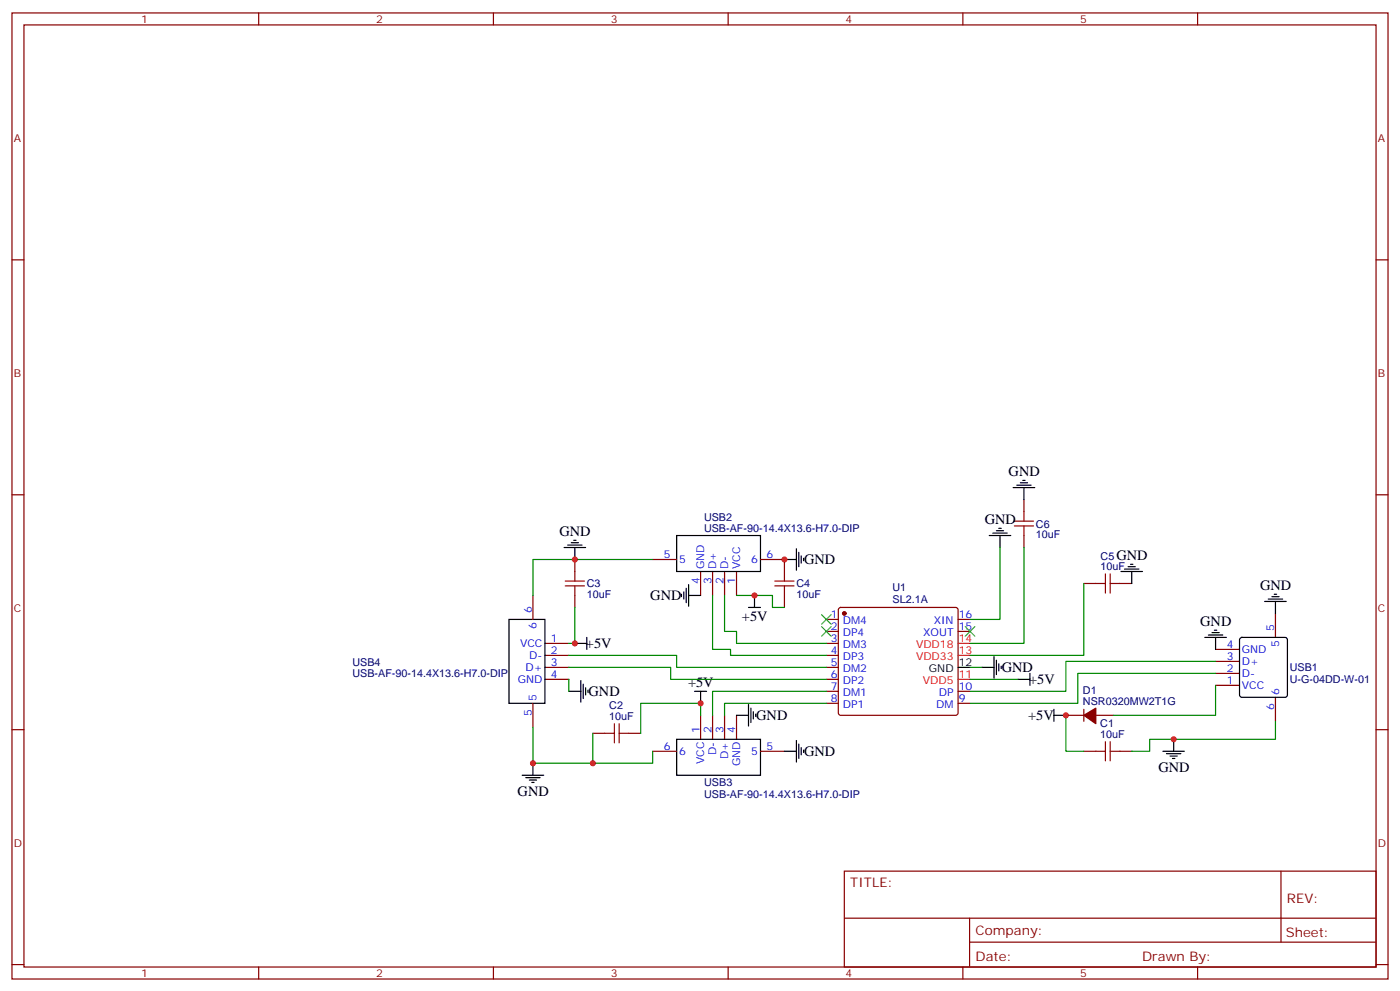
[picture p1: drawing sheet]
<svg xmlns="http://www.w3.org/2000/svg" width="412mm" height="292mm" viewBox="0 0 412 292" stroke-linecap="round" stroke-linejoin="round" font-family="sans-serif">
<g fill="none" stroke="#870000" stroke-width=".35">
<path d="M3.5 3.8h405.4v284.3h-405.4zM7.1 7.3h398.2v277.3h-398.2zM76.2 3.8v3.5M145.3 3.8v3.5M214.5 3.8v3.5M283.6 3.8v3.5M352.8 3.8v3.5M3.5 76.5h3.6M405.3 76.5h3.6M3.5 145.6h3.6M301.6 147v3.6M301.6 157.6v3.5"/>
<path d="M405.3 145.6h3.6M157 175.3v7M169.3 164.7v3.5M169.3 175.3v3.5M192.3 164.7h7M206.4 168.2v7.1M209.9 168.2v7.1M213.4 168.2v7.1M217 168.2v7.1M224 164.7h7.1v3.5M231.1 175.3v3.5M247.2 179l.4-.2h33.9l.5 .2 .2 .5v30.3l-.2 .5-.5 .2h-33.9l-.4-.2-.3-.5v-30.3z"/>
<path d="M319.3 171.7h3.5M329.8 171.7h3.6M160.5 189.4h7.1M160.5 192.9h7.1M160.5 196.4h7.1M160.5 200h7.1M243.4 189.4h3.5M243.4 192.9h3.5M243.4 196.4h3.5M243.4 200h3.5M243.4 182.3h3.5M243.4 185.8h3.5"/>
<path d="M282.2 182.3h3.6M282.2 185.8h3.6M358.1 191.1h7M358.1 194.7h7M358.1 198.2h7M375.7 180.6v7M3.5 214.8h3.6M157 207v7.1M174.6 215.8h3.6M185.2 215.8h3.5M206.4 210.5v7.1M209.9 210.5v7.1"/>
<path d="M213.4 210.5v7.1M217 210.5v7.1M243.4 203.5h3.5M243.4 207h3.5M282.2 203.5h3.6M282.2 207h3.6M314 210.5h5.3M319.3 208.8v3.5M322.8 210.5h5.3M358.1 201.7h7M375.7 205.2v7.1M405.3 214.8h3.6"/>
<path d="M192.3 221.1h7M224 221.1h7.1M319.3 221.1h3.5M329.8 221.1h3.6M248.7 256.4h156.6v28.2h-156.6zM377.3 256.4v20.9M248.7 270.2h156.5M285.6 277.3h119.6M285.6 270.2v14.2M3.5 283.9h3.6M76.2 284.6v3.5M145.3 284.6v3.5"/>
<path d="M214.5 284.6v3.5M283.6 284.6v3.5M352.8 284.6v3.5M405.3 283.9h3.6"/>
</g>
<g fill="none" stroke="#000" stroke-width=".35">
<path d="M168.3 159.7h2.1M169 159h.7M199.3 157.6h24.7v10.6h-24.7zM291.4 157.6h6.3M292.5 156.9h4.2M293.5 156.2h2.1M294.2 155.5h.7M294.6 157.6v3.5M298.4 143.5h6.4M299.5 142.8h4.2M300.6 142.1h2.1M301.3 141.4h.7"/>
<path d="M301.6 143.5v3.5M166.2 161.1h6.3M167.2 160.4h4.2M169.3 161.1v3.6M200.7 174.9v.7M201.4 174.2v2.1M202.1 173.1v4.3M202.8 175.3h3.6M202.8 172.1v6.3M220.5 178.8h3.5M222.2 175.3v3.5M231.1 164.7h3.5"/>
<path d="M234.6 161.5v6.4M235.3 162.6v4.2M236 163.6v2.1M236.7 164.3v.7M330.2 168.2h6.3M331.3 167.5h4.2M332.3 166.8h2.1M333 166.1h.7M333.4 168.2v3.5M372.5 177h6.4M373.6 176.3h4.2M374.6 175.6h2.2"/>
<path d="M375.4 174.9h.7M375.7 177v3.6M149.9 182.3h10.6v24.7h-10.6zM169.3 189.4h3.6M172.9 187.6v3.5M282.2 196.4h3.6M289.3 196.4h3.5M292.8 193.3v6.3M293.5 194.3v4.2M294.2 195.4v2.1M294.9 196.1v.7M299.9 200h3.5"/>
<path d="M303.4 198.2v3.5M354.9 187.6h6.3M356 186.9h4.2M357 186.2h2.1M357.7 185.5h.7M358.1 187.6v3.5M365.4 187.8l.4-.2h12.7l.5 .2 .2 .5v16.2l-.2 .5-.5 .2h-12.7l-.5-.2-.2-.5v-16.2zM167.6 203.5h3.5M171.1 200.3v6.4M171.8 201.4v4.2M172.5 202.4v2.1M173.2 203.1v.7"/>
<path d="M199.3 217.6h24.7v10.6h-24.7zM204.6 203.5h3.5M206.4 203.5v3.5M217 210.5h3.5M220.5 207.4v6.3M221.2 208.4v4.3M221.9 209.5v2.1M222.6 210.2v.7M234.6 217.9v6.4M235.3 219v4.2M310.4 210.5h3.6M310.4 208.8v3.5"/>
<path d="M345.7 217.6v3.5M153.8 228.2h6.4M154.9 228.9h4.2M155.9 229.6h2.1M156.6 230.3h.7M157 224.6v3.6M231.1 221.1h3.5M236 220.1v2.1M236.7 220.8v.7M342.5 221.1h6.4M343.6 221.8h4.2M344.7 222.5h2.1"/>
<path d="M345.4 223.2h.7"/>
</g>
<g fill="#870000" stroke="#870000" stroke-width=".35">
<path d="M319.3 210.5l3.5-2.1v4.6z"/>
<circle cx="248.7" cy="180.6" r=".53"/>
</g>
<path d="M282.2 200h3.6M282.2 192.9h3.6M282.2 189.4h3.6" fill="none" stroke="#f00" stroke-width=".35"/>
<g fill="none" stroke="#a10000" stroke-width=".35">
<path d="M298.8 154.8h5.6M298.8 153.4h5.6M301.6 150.6v2.8M301.6 154.8v2.8M166.5 172.4h5.7M166.5 171h5.7M169.3 168.2v2.8M169.3 172.4v2.9M228.2 172.4h5.7M228.2 171h5.7M231.1 168.2v2.8M231.1 172.4v2.9"/>
<path d="M322.8 171.7h2.8M325.6 168.9v5.7M327 168.9v5.7M327 171.7h2.8M178.2 215.8h2.8M181 213v5.7M182.4 215.8h2.8M182.4 213v5.7M325.6 218.3v5.6M327 218.3v5.6M322.8 221.1h2.8M327 221.1h2.8"/>
</g>
<g fill="none" stroke="#008700" stroke-width=".35">
<path d="M169.3 178.8v10.6h-1.7M192.3 164.7h-35.3v10.6M209.9 175.3v15.8h5.3v1.8h28.2M213.4 175.3v10.5h3.6v3.6h26.4M217 175.3h10.5v3.5h3.6M294.6 161.1v21.2h-8.8M301.6 161.1v28.3h-15.8M319.3 171.7v21.2h-33.5M167.6 196.4h30v3.6h45.8M167.6 192.9h31.7v3.5h44.1M167.6 200v3.5M285.8 196.4h3.5"/>
<path d="M285.8 200h14.1M358.1 194.7h-44.1v8.8h-28.2M358.1 198.2h-40.6v8.8h-31.7M157 214.1v10.5h35.3v-3.5M174.6 215.8v8.8M206.4 210.5v-3.5h-17.7v8.8M243.4 207h-30v3.5M243.4 203.5h-33.5v7M314 210.5v10.6h5.3M358.1 201.7v8.8h-30M375.7 212.3v5.3h-37v3.5h-5.3"/>
</g>
<g fill="#c00">
<circle cx="169.3" cy="164.7" r=".88"/>
<circle cx="314" cy="210.5" r=".88"/>
<circle cx="174.6" cy="224.6" r=".88"/>
<circle cx="206.4" cy="207" r=".88"/>
<circle cx="231.1" cy="164.7" r=".88"/>
<circle cx="345.7" cy="217.6" r=".88"/>
<circle cx="169.3" cy="189.4" r=".88"/>
<circle cx="222.3" cy="175.3" r=".88"/>
<circle cx="157" cy="224.6" r=".88"/>
</g>
<path d="M242 184.4l2.8 2.9M242 180.9l2.8 2.8M244.8 184.4l-2.8 2.9M244.8 180.9l-2.8 2.8M284.3 184.4l2.9 2.9M287.2 184.4l-2.9 2.9" fill="none" stroke="#3c3" stroke-width=".35"/>
<g font-size="4.2">
<text x="297.1" y="140.2">GND</text>
<text x="290.1" y="154.3">GND</text>
<text x="164.8" y="157.8">GND</text>
<text x="236.9" y="166">GND</text>
<text x="328.9" y="164.9">GND</text>
<text x="371.2" y="173.7">GND</text>
<text x="191.6" y="176.6">GND</text>
<text x="218.5" y="182.7">+5V</text>
<text x="353.6" y="184.3">GND</text>
<text x="172.6" y="190.8">+5V</text>
<text x="295.1" y="197.7">GND</text>
<text x="202.7" y="202.2">+5V</text>
<text x="303.1" y="201.4">+5V</text>
<text x="173.4" y="204.9">GND</text>
<text x="222.8" y="211.9">GND</text>
<text x="302.9" y="211.9">+5V</text>
<text x="236.9" y="222.4">GND</text>
<text x="341.2" y="227.1">GND</text>
<text x="152.5" y="234.2">GND</text>
</g>
<g font-size="3.9" fill="#800">
<text x="250.5" y="261">TITLE:</text>
<text x="379.1" y="265.7">REV:</text>
<text x="287.4" y="275.2">Company:</text>
<text x="378.7" y="275.8">Sheet:</text>
<text x="287.4" y="282.9">Date:</text>
<text x="336.4" y="282.9">Drawn By:</text>
</g>
<g font-size="3.2" fill="#800">
<text x="41.6" y="6.8">1</text>
<text x="110.8" y="6.8">2</text>
<text x="179.9" y="6.8">3</text>
<text x="249.1" y="6.8">4</text>
<text x="318.2" y="6.8">5</text>
<text x="4.1" y="41.9">A</text>
<text x="405.9" y="41.9">A</text>
<text x="4.1" y="111.1">B</text>
<text x="405.9" y="111.1">B</text>
<text x="4.1" y="180.2">C</text>
<text x="405.9" y="180.2">C</text>
<text x="4.1" y="249.3">D</text>
<text x="405.9" y="249.3">D</text>
<text x="41.6" y="287.6">1</text>
<text x="110.8" y="287.6">2</text>
<text x="179.9" y="287.6">3</text>
<text x="249.1" y="287.6">4</text>
<text x="318.2" y="287.6">5</text>
</g>
<g font-size="3.2" fill="#000080">
<text x="207.4" y="153.3">USB2</text>
<text x="305.2" y="155.3">C6</text>
<text x="207.4" y="156.6">USB-AF-90-14.4X13.6-H7.0-DIP</text>
<text x="305.2" y="158.4">10uF</text>
<text x="324.2" y="167.9">10uF</text>
<text x="324.2" y="164.7">C5</text>
<text x="172.9" y="172.9">C3</text>
<text x="234.6" y="172.9">C4</text>
<text x="262.9" y="173.8">U1</text>
<text x="172.9" y="176.1">10uF</text>
<text x="234.6" y="176">10uF</text>
<text x="262.9" y="177.4">SL2.1A</text>
<text x="103.8" y="195.9">USB4</text>
<text x="379.9" y="197.5">USB1</text>
<text x="103.8" y="199.1">USB-AF-90-14.4X13.6-H7.0-DIP</text>
<text x="379.9" y="201">U-G-04DD-W-01</text>
<text x="179.5" y="208.8">C2</text>
<text x="319" y="207.4">NSR0320MW2T1G</text>
<text x="319" y="204.1">D1</text>
<text x="179.5" y="211.9">10uF</text>
<text x="324.1" y="214.1">C1</text>
<text x="324.1" y="217.2">10uF</text>
<text x="207.4" y="231.4">USB3</text>
<text x="207.4" y="234.9">USB-AF-90-14.4X13.6-H7.0-DIP</text>
</g>
<g font-size="3.2" fill="#00f">
<text x="195.5" y="164.3">5</text>
<text x="200" y="165.7">5</text>
<text x="207.4" y="167.5" transform="rotate(-90 207.4 167.5)">GND</text>
<text x="211" y="167.5" transform="rotate(-90 211 167.5)">D+</text>
<text x="214.5" y="167.5" transform="rotate(-90 214.5 167.5)">D-</text>
<text x="218" y="167.5" transform="rotate(-90 218 167.5)">VCC</text>
<text x="221.3" y="165.7">6</text>
<text x="225.8" y="164.3">6</text>
<text x="206" y="172" transform="rotate(-90 206 172)">4</text>
<text x="209.5" y="172" transform="rotate(-90 209.5 172)">3</text>
<text x="213.1" y="172" transform="rotate(-90 213.1 172)">2</text>
<text x="216.6" y="172" transform="rotate(-90 216.6 172)">1</text>
<text x="156.6" y="180.6" transform="rotate(-90 156.6 180.6)">6</text>
<text x="158" y="185" transform="rotate(-90 158 185)">6</text>
<text x="244.8" y="182">1</text>
<text x="244.8" y="185.5">2</text>
<text x="248.2" y="183.7">DM4</text>
<text x="275" y="183.7">XIN</text>
<text x="282.4" y="185.5">15</text>
<text x="282.4" y="182">16</text>
<text x="375.4" y="185.8" transform="rotate(-90 375.4 185.8)">5</text>
<text x="153.2" y="190.4">VCC</text>
<text x="162.3" y="189">1</text>
<text x="244.8" y="189">3</text>
<text x="248.2" y="187.3">DP4</text>
<text x="248.2" y="190.8">DM3</text>
<text x="272" y="187.3">XOUT</text>
<text x="361.3" y="190.8">4</text>
<text x="376.8" y="190.3" transform="rotate(-90 376.8 190.3)">5</text>
<text x="154.8" y="197.5">D+</text>
<text x="155.9" y="194">D-</text>
<text x="162.3" y="192.5">2</text>
<text x="162.3" y="196.1">3</text>
<text x="244.8" y="192.5">4</text>
<text x="244.8" y="196.1">5</text>
<text x="248.2" y="194.3">DP3</text>
<text x="248.2" y="197.8">DM2</text>
<text x="361.3" y="194.3">3</text>
<text x="361.3" y="197.8">2</text>
<text x="365.8" y="192.2">GND</text>
<text x="365.8" y="195.7">D+</text>
<text x="152.5" y="201">GND</text>
<text x="162.3" y="199.6">4</text>
<text x="244.8" y="199.6">6</text>
<text x="244.8" y="203.1">7</text>
<text x="248.2" y="201.4">DP2</text>
<text x="282.4" y="203.1">10</text>
<text x="361.3" y="201.4">1</text>
<text x="365.8" y="199.2">D-</text>
<text x="365.8" y="202.8">VCC</text>
<text x="158" y="206.3" transform="rotate(-90 158 206.3)">5</text>
<text x="244.8" y="206.7">8</text>
<text x="248.2" y="204.9">DM1</text>
<text x="248.2" y="208.4">DP1</text>
<text x="275.8" y="208.4">DM</text>
<text x="276.6" y="204.9">DP</text>
<text x="282.4" y="206.7">9</text>
<text x="375.4" y="209" transform="rotate(-90 375.4 209)">6</text>
<text x="376.8" y="204.5" transform="rotate(-90 376.8 204.5)">6</text>
<text x="156.6" y="210.8" transform="rotate(-90 156.6 210.8)">5</text>
<text x="206" y="215.8" transform="rotate(-90 206 215.8)">1</text>
<text x="209.5" y="215.8" transform="rotate(-90 209.5 215.8)">2</text>
<text x="213.1" y="215.8" transform="rotate(-90 213.1 215.8)">3</text>
<text x="216.6" y="215.8" transform="rotate(-90 216.6 215.8)">4</text>
<text x="195.5" y="220.8">6</text>
<text x="225.8" y="220.8">5</text>
<text x="200" y="222.2">6</text>
<text x="207.4" y="224.9" transform="rotate(-90 207.4 224.9)">VCC</text>
<text x="211" y="222.2" transform="rotate(-90 211 222.2)">D-</text>
<text x="214.5" y="223.3" transform="rotate(-90 214.5 223.3)">D+</text>
<text x="218" y="225.6" transform="rotate(-90 218 225.6)">GND</text>
<text x="221.3" y="222.2">5</text>
</g>
<g font-size="3.2" fill="#f00">
<text x="269.8" y="190.8">VDD18</text>
<text x="282.4" y="189">14</text>
<text x="269.8" y="194.3">VDD33</text>
<text x="282.4" y="192.5">13</text>
<text x="271.8" y="201.4">VDD5</text>
<text x="282.4" y="199.6">11</text>
</g>
<g font-size="3.2">
<text x="273.6" y="197.8">GND</text>
<text x="282.4" y="196.1">12</text>
</g>
</svg>
